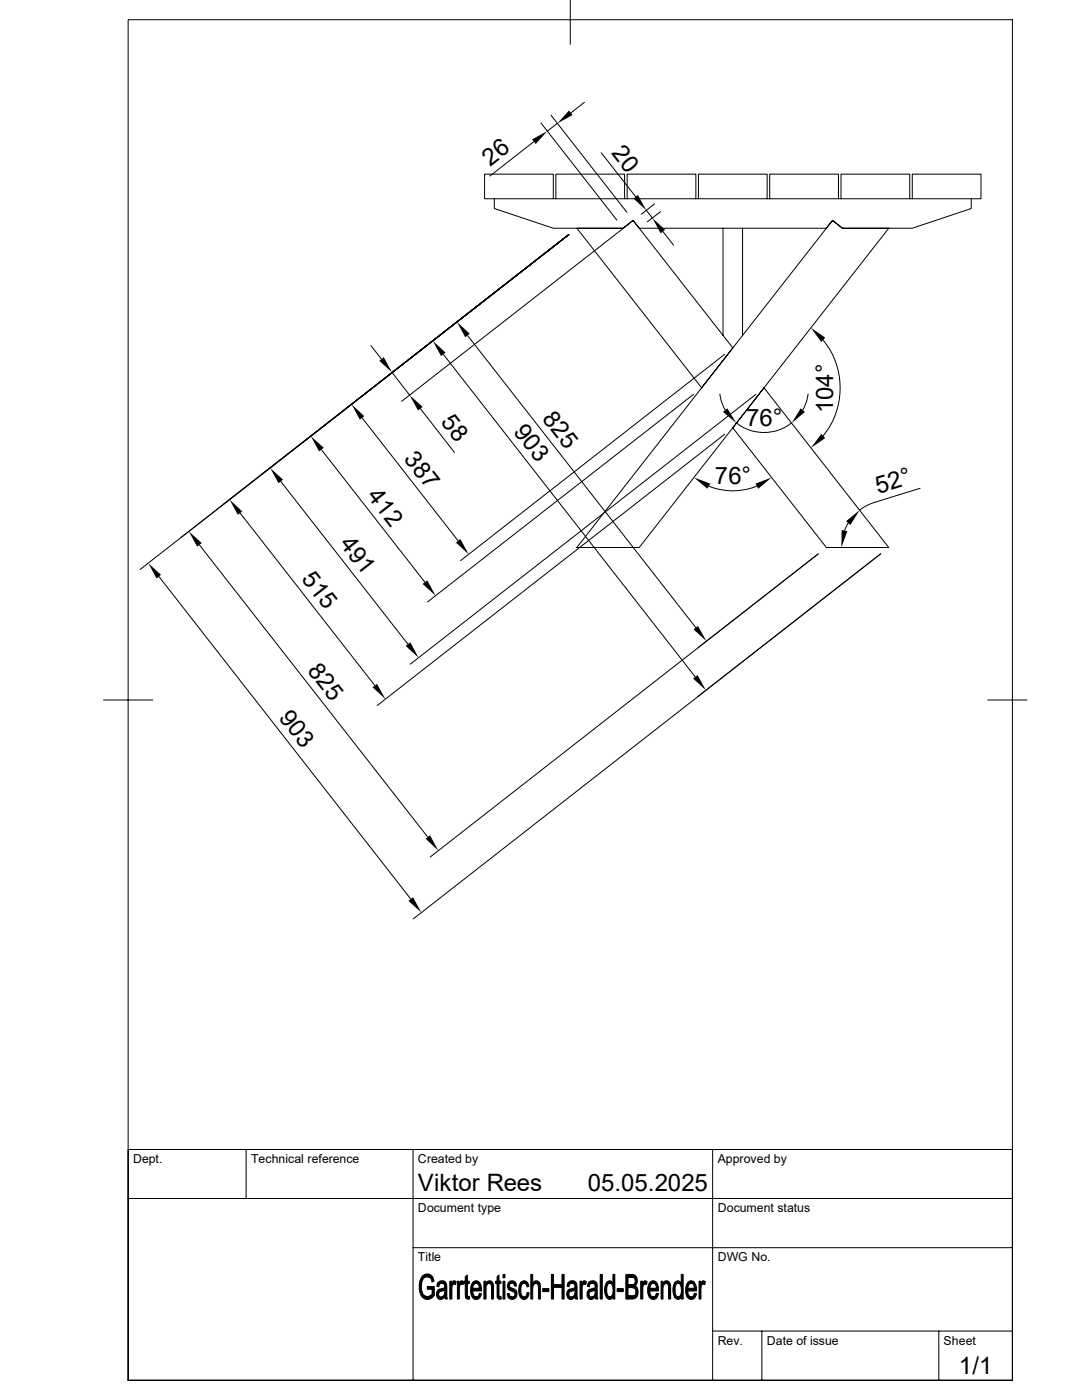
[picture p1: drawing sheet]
<svg xmlns="http://www.w3.org/2000/svg" width="216mm" height="279mm" viewBox="0 0 216 279" stroke-linecap="round" stroke-linejoin="round" font-family="sans-serif">
<g fill="none" stroke="#000" stroke-width=".2">
<path d="M25.6 3.9h176.4v271.6h-176.4zM113.8 0v8.8M96.7 34.8h13.7v4.9h-13.7zM98.6 39.7v1.9l11.8 4h13.9l2-1.6 1.3 1.6h37.3l1.2-1.6 2 1.6h13.9l11.8-4v-1.9M106.5 28.3l-8.8 6.8M107.9 24.6l15.2 19.3M109.9 23l15.2 19.4M110.4 39.7h.5M110.9 34.8h13.7v4.9h-13.7zM111.2 24.6l-2 1.6M116.6 20.4l-2.7 2.1M120 30.5l6.8 8.7"/>
<path d="M124.6 39.7h.5M125.1 34.8h13.8v4.9h-13.8zM138.9 39.7h.5M139.4 34.8h13.7v4.9h-13.7zM153.1 39.7h.5M153.6 34.8h13.7v4.9h-13.7zM167.3 39.7h.5M167.8 34.8h13.7v4.9h-13.7zM181.5 39.7h.5M182 34.8h13.7v4.9h-13.7zM115.1 45.6h9.2l2-1.6 19.9 25.4-6.2 8zM124.7 45.3l-44.6 34.8"/>
<path d="M128.9 42l1.3 1.5M130.6 40.7l-2.6 2.1M131.8 42.2l-2.6 2.1M132.3 46.2l2.1 2.7M144.3 45.6v21.3M148.2 45.6v21.3M166.1 44l2 1.6h9.2l-49.7 63.7h-12.5zM74 69l2.1 2.7M78.2 74.3l3.5 4.6M88.5 70.7l50.2 64.4M93.3 67l45.6 58.3M138.4 78.7l-53.1 41.4"/>
<path d="M143.6 78.6l.4 1.7 .7 1.6M144.6 70.7l-52.7 41.2M150.8 78.7l-68.9 53.8M152.4 77.4l24.9 31.9h-12.4l-18.7-23.9zM161.2 78.6l-.3 1.7-.8 1.6M164.3 67.9a15.2 15.2 0 0 1 0 19.1M52.3 94.6l61.2-47.8-85.6 66.9M56 96.1l25.4 32.5M64.1 89.7l20.7 26.5M72.3 83.4l19.1 24.5M83.9 81.5l6.8 8.8M141.4 97a12.8 12.8 0 0 0 9.6 0"/>
<path d="M144.6 86.7l-69.3 54.1M147 84.4a8.8 8.8 0 0 0 10.9 0M183.6 97.5l-9.1 2.7a9 9 0 0 0-3 1.6M31.7 115.1l50.3 64.3M39.8 108.8l45.5 58.2M47.9 102.4l26.9 34.4M169.2 104.4l-.7 1.5M20.7 139.7h9.8M139.2 139l36.5-28.5-93.2 72.9M139.3 129.2l24-18.7-77.4 60.5M197.1 139.7h7.8M25.6 239.2h176.4"/>
<path d="M49.1 229.4v9.8M82.4 229.4v46.1M142.2 229.4v46.1M202 229.4h-176.4v46.1M82.4 249h119.6M142.2 265.6h59.8M152 265.6v9.9M187.3 265.6v9.9"/>
</g>
<g fill="#000" stroke="#000" stroke-width=".2">
<path d="M84.3 254.7a1.27 1.27 0 0 1 2 .1h-1a1.66 1.66 0 0 0-1.2 2 1.62 1.62 0 0 0 1.2 1.9h-1.1a3.8 3.8 0 0 1 .1-4z" fill-rule="evenodd"/>
<path d="M85.3 254.8l1.1 .1 .2 .8-.4 .2a.94 .94 0 0 0-.9-1.1z" fill-rule="evenodd"/>
<path d="M85.3 256.8h1.4v1.8l-.3 .3a1.4 1.4 0 0 1-2.2-.1l1.3-.1 .7-.5v-.9h-.9z" fill-rule="evenodd"/>
<path d="M87.3 256.1h.9a.59 .59 0 0 0-.7 .7l-.3-.1z" fill-rule="evenodd"/>
<path d="M87.3 257.5h1.4a1.28 1.28 0 0 0-1.2 .8 .51 .51 0 0 0 .5 .6h.7a.88 .88 0 0 1-1.1 .3 .88 .88 0 0 1-.5-1.1z" fill-rule="evenodd"/>
<path d="M87.5 255.9a.98 .98 0 0 1 1.1-.2 .98 .98 0 0 1 .6 1.1v2l.1 .4h-.4l-.1-.4h-.5l.4-.5v-.8l-1.2-.1 .6-.2a.54 .54 0 0 0 .7-.5 .54 .54 0 0 0-.5-.6h-1z" fill-rule="evenodd"/>
<path d="M88 258.9l.8-.1-.1 .1z" fill-rule="evenodd"/>
<path d="M89.7 255.7h.4v.5h.5l-.3 .3-.1 .4v2.3h-.5z" fill-rule="evenodd"/>
<path d="M90.4 255.7h.6l-.1 .7-.8-.2z" fill-rule="evenodd"/>
<path d="M91.3 255.7h.3v.5h.5l-.2 .2-.2 .4v2.4h-.4z" fill-rule="evenodd"/>
<path d="M91.9 255.7l.3-.1 .3 .2-.1 .6-.8-.2z" fill-rule="evenodd"/>
<path d="M92.8 254.8l.5-.3v1.2h.3v.5h-.3v2.4l.2 .1h-.6l-.1-2.5h-.2v-.5h.2z" fill-rule="evenodd"/>
<path d="M92.9 258.7h.7l.1 .5h-.6z" fill-rule="evenodd"/>
<path d="M94.2 256.1h.8l-.3 .1-.2 .3-.1 .6h1.7v.2v.3h-1.8l.2 .9 .5 .3h-.8a3 3 0 0 1 0-2.7z" fill-rule="evenodd"/>
<path d="M94.4 255.9a.99 .99 0 0 1 1.1-.1 .99 .99 0 0 1 .5 1l.1 .3h-1.7h1.3l-.3-.8-.2-.2h-1z" fill-rule="evenodd"/>
<path d="M94.2 258.8h.9l.3-.1 .3-.6 .4 .1a.98 .98 0 0 1-.7 1.1 .98 .98 0 0 1-1.2-.5z" fill-rule="evenodd"/>
<path d="M96.6 255.7h.3v.5h.4l-.3 .7v2.3h-.4z" fill-rule="evenodd"/>
<path d="M97 256.1h.6l-.7 .1z" fill-rule="evenodd"/>
<path d="M97.2 255.8a.85 .85 0 0 1 1 0 .85 .85 0 0 1 .3 1v2.4h-.4v-2.3a.63 .63 0 0 0-.5-.8h-.6z" fill-rule="evenodd"/>
<path d="M99.2 254.8l.4-.3v1.2h.3v.5h-.3v2.4l.2 .1h-.6v-2.5h-.3v-.5h.3z" fill-rule="evenodd"/>
<path d="M99.2 258.7h.7l.1 .5h-.6z" fill-rule="evenodd"/>
<path d="M100.4 255.7h.4v3.5h-.4z" fill-rule="evenodd"/>
<path d="M100.4 254.3h.4v.7h-.4z" fill-rule="evenodd"/>
<path d="M101.4 256.1h.8a.49 .49 0 0 0-.6 .5 .49 .49 0 0 0 .6 .5 1.08 1.08 0 0 1 1 1.4 1.08 1.08 0 0 1-1.7 .5l-.1-.1 .8-.1a.57 .57 0 0 0 .5-.6 .57 .57 0 0 0-.6-.5 1.05 1.05 0 0 1-.7-1.6z" fill-rule="evenodd"/>
<path d="M101.2 258.2l.4-.1 .2 .6 .4 .1-.8 .1z" fill-rule="evenodd"/>
<path d="M101.6 255.8a.96 .96 0 0 1 1.5 .8l-.4 .1a.52 .52 0 0 0-.5-.6h-.8z" fill-rule="evenodd"/>
<path d="M104 255.9a.83 .83 0 0 1 1.3 .2h-.8a1.79 1.79 0 0 0-.5 2.2l.2 .4 .4 .1-.8-.1a3.1 3.1 0 0 1 .2-2.8z" fill-rule="evenodd"/>
<path d="M103.8 258.8h.9l.3-.2 .2-.7 .4 .1a1.07 1.07 0 0 1-1.4 1.2z" fill-rule="evenodd"/>
<path d="M104.6 256.1h.7l.2 .7h-.3l-.2-.5z" fill-rule="evenodd"/>
<path d="M105.9 254.3h.4v1.8h1.4h-.8l-.4 .2-.2 .7v2.2h-.4z" fill-rule="evenodd"/>
<path d="M106.6 255.7h.7l.4 .4h-1.4z" fill-rule="evenodd"/>
<path d="M106.9 256.1h.8l.1 3.1h-.4v-2.7l-.2-.3z" fill-rule="evenodd"/>
<path d="M108.3 257.2h1.2v.6h-1.2z" fill-rule="evenodd"/>
<path d="M110 254.3h.4v2.1l1.7 .5h-1.7v2.3h-.4z" fill-rule="evenodd"/>
<path d="M112.1 254.3h.5v4.9h-.5v-2.3l-1.7-.5h1.7z" fill-rule="evenodd"/>
<path d="M113.3 256.1h.9a.59 .59 0 0 0-.7 .7l-.3-.1z" fill-rule="evenodd"/>
<path d="M113.3 257.5h1.4a1.28 1.28 0 0 0-1.2 .8 .51 .51 0 0 0 .5 .6h.7a.9 .9 0 0 1-1.2 .3 .9 .9 0 0 1-.4-1.1z" fill-rule="evenodd"/>
<path d="M113.5 255.9a.98 .98 0 0 1 1.1-.2 .98 .98 0 0 1 .5 1.1v2l.2 .4h-.4l-.1-.4h-.5l.4-.5v-.8l-1.2-.1 .6-.2a.54 .54 0 0 0 .7-.5 .54 .54 0 0 0-.5-.6h-1z" fill-rule="evenodd"/>
<path d="M114 258.9l.8-.1-.1 .1z" fill-rule="evenodd"/>
<path d="M115.7 255.7h.4v.5h.5l-.3 .3-.1 .4v2.3h-.5z" fill-rule="evenodd"/>
<path d="M116.4 255.7h.6l-.1 .7-.8-.2z" fill-rule="evenodd"/>
<path d="M117.4 256.1h.7a.53 .53 0 0 0-.5 .7l-.4-.1z" fill-rule="evenodd"/>
<path d="M117.4 257.5h1.3a1.17 1.17 0 0 0-1.1 .8l.2 .5 .9 .1a.9 .9 0 0 1-1.2 .3 .9 .9 0 0 1-.4-1.2z" fill-rule="evenodd"/>
<path d="M117.5 255.9a1.01 1.01 0 0 1 1.3-.2 1.01 1.01 0 0 1 .4 1.3l.1 2.2h-.4l-.1-.4h-.5l.4-.5v-.8l-1.2-.1 .7-.2a.53 .53 0 0 0 .6-.5 .53 .53 0 0 0-.6-.6h-.8z" fill-rule="evenodd"/>
<path d="M118 258.9l.8-.1-.1 .1z" fill-rule="evenodd"/>
<path d="M119.8 254.3h.4v4.9h-.4z" fill-rule="evenodd"/>
<path d="M121.1 255.9a.71 .71 0 0 1 1.2 .2h-.6a1.34 1.34 0 0 0-.6 1.7l.1 .5a.57 .57 0 0 0 .5 .5l-.8-.1a3.3 3.3 0 0 1 .2-2.8z" fill-rule="evenodd"/>
<path d="M120.9 258.8h1.4a.73 .73 0 0 1-.6 .5 .73 .73 0 0 1-.8-.5z" fill-rule="evenodd"/>
<path d="M122.3 254.3h.4v4.9h-.4v-.4h-.4a1.99 1.99 0 0 0-.1-2.7h-.1h.6z" fill-rule="evenodd"/>
<path d="M123.1 257.2h1.3v.6h-1.3z" fill-rule="evenodd"/>
<path d="M124.9 254.3l1.6 .1 .5 .5h-1.7v1.5l1.6 .1-.2 .1 .4 .4h-1.8v1.7h1.8l-.4 .5h-1.8z" fill-rule="evenodd"/>
<path d="M125.9 254.9h1.1l.2 .5-.1 .6-.2 .5-1.6-.1h.7a.74 .74 0 0 0 .7-.8 .74 .74 0 0 0-.8-.7z" fill-rule="evenodd"/>
<path d="M126.1 257h1l.2 .8-.2 .9h-1.8h.8a.85 .85 0 0 0 .8-.9 .85 .85 0 0 0-.8-.8z" fill-rule="evenodd"/>
<path d="M127.8 255.7h.4v.5h.5l-.3 .3-.1 .4v2.3h-.5z" fill-rule="evenodd"/>
<path d="M128.4 255.8l.1-.1a.39 .39 0 0 1 .6 .1l-.1 .6-.8-.2z" fill-rule="evenodd"/>
<path d="M129.5 256.1h.8l-.4 .3-.2 .7h1.7v.5h-1.7l.1 .9 .5 .3h-.8a3.2 3.2 0 0 1 0-2.7z" fill-rule="evenodd"/>
<path d="M129.8 255.9a.95 .95 0 0 1 1-.2 .95 .95 0 0 1 .5 .9l.1 .5h-1.7h1.3l-.3-.8-.2-.2h-1z" fill-rule="evenodd"/>
<path d="M129.5 258.8h1l.3-.2 .2-.5 .4 .1a1.01 1.01 0 0 1-.6 1 1.01 1.01 0 0 1-1.1-.2z" fill-rule="evenodd"/>
<path d="M131.9 255.7h.3v.5h.5l-.3 .3-.1 .5v2.2h-.4z" fill-rule="evenodd"/>
<path d="M132.3 256.1h.6l-.7 .1z" fill-rule="evenodd"/>
<path d="M132.6 255.7a.9 .9 0 0 1 1 .2 .9 .9 0 0 1 .2 .9v2.4h-.4v-2.5l-.2-.5-.9-.1z" fill-rule="evenodd"/>
<path d="M134.7 255.9a.7 .7 0 0 1 .7-.3 .7 .7 0 0 1 .5 .5h-.6a1.34 1.34 0 0 0-.6 1.7l.1 .5a.57 .57 0 0 0 .5 .5l-.8-.1a3.3 3.3 0 0 1 .2-2.8z" fill-rule="evenodd"/>
<path d="M134.6 258.8h1.3a.7 .7 0 0 1-.6 .5 .7 .7 0 0 1-.7-.5z" fill-rule="evenodd"/>
<path d="M135.9 254.3h.4v4.9h-.4v-.4h-.4a1.99 1.99 0 0 0-.1-2.7h-.1h.6z" fill-rule="evenodd"/>
<path d="M137.1 256.1h.8l-.4 .3-.3 .7h1.8v.5h-1.8l.2 .9 .5 .3h-.8a3.2 3.2 0 0 1 0-2.7z" fill-rule="evenodd"/>
<path d="M137.3 255.9a.95 .95 0 0 1 1.1-.2 .95 .95 0 0 1 .5 .9l.1 .5h-1.8h1.4l-.3-.8-.3-.2h-.9z" fill-rule="evenodd"/>
<path d="M137.1 258.8h.9l.4-.2 .2-.5 .4 .1a1.01 1.01 0 0 1-.6 1 1.01 1.01 0 0 1-1.1-.2z" fill-rule="evenodd"/>
<path d="M139.5 255.7h.3v.5h.5l-.3 .3-.1 .5v2.2h-.4z" fill-rule="evenodd"/>
<path d="M140 255.8l.1-.1a.43 .43 0 0 1 .7 .1l-.2 .6-.8-.2z" fill-rule="evenodd"/>
</g>
<g fill="#000">
<path d="M106.2 27.8l3-1.6-2.3 2.5zM113.5 22.1l.8 .8-3.1 1.7zM126.4 39.6l.9-.7 1.6 3.1zM130.2 43.5l2.5 2.3-.9 .8zM75.7 72l.9-.7 1.6 3zM86.4 68l2.5 2.4-.9 .7zM91.2 64.3l2.5 2.3-.9 .7zM161.8 65.4l2.9 2-.8 .8zM53.9 93.4l2.6 2.3-.9 .7zM62 87l2.6 2.4-.9 .7zM70.1 80.7l2.6 2.4-.9 .6zM81.7 78.9l2.6 2.3-.9 .7z"/>
<path d="M138.5 95.3l3.2 1.2-.6 1zM144.3 82.2l.8-.7 1.8 3zM150.7 96.5l3.3-1.2-2.7 2.2zM159.8 81.5l.8 .7-2.7 2.3zM163.9 86.6l.8 .8-2.9 2zM29.6 112.4l2.5 2.3-.9 .7zM37.7 106l2.6 2.4-1 .7zM45.8 99.7l2.5 2.4-.8 .6zM84.3 116.5l1-.7 1.6 3.1zM91 108.3l.9-.7 1.6 3zM168.8 104l2.7-2.2-1.8 3zM167.9 105.8l1.2 .2-1.2 3.3z"/>
<path d="M74.3 137.2l.9-.7 1.7 3zM80.9 128.9l1-.7 1.6 3.1zM138.3 135.4l.9-.7 1.6 3.1zM138.4 125.6l.9-.7 1.7 3.1zM81.5 179.8l.9-.7 1.7 3zM84.9 167.4l.9-.7 1.7 3.1z"/>
</g>
<g font-size="4.8">
<text x="97.8" y="33.3" transform="rotate(-38 97.8 33.3)">26</text>
<text x="121.9" y="30.6" transform="rotate(52 121.9 30.6)">20</text>
<text x="108.1" y="83.6" transform="rotate(52 108.1 83.6)">825</text>
<text x="166.2" y="82.5" transform="rotate(-90 166.2 82.5)">104°</text>
<text x="87.8" y="84.3" transform="rotate(52 87.8 84.3)">58</text>
<text x="102.4" y="86.2" transform="rotate(52 102.4 86.2)">903</text>
<text x="148.9" y="84.9">76°</text>
<text x="80.5" y="91.7" transform="rotate(52 80.5 91.7)">387</text>
<text x="73.2" y="99.1" transform="rotate(52 73.2 99.1)">412</text>
<text x="142.7" y="96.6">76°</text>
<text x="175.3" y="98.5" transform="rotate(-17 175.3 98.5)">52°</text>
<text x="67.6" y="108.6" transform="rotate(52 67.6 108.6)">491</text>
<text x="60" y="115.6" transform="rotate(52 60 115.6)">515</text>
<text x="61.3" y="133.9" transform="rotate(52 61.3 133.9)">825</text>
<text x="55.5" y="143.2" transform="rotate(52 55.5 143.2)">903</text>
<text x="83.4" y="237.7">Viktor Rees</text>
<text x="117.3" y="237.7">05.05.2025</text>
<text x="191.3" y="274.2">1/1</text>
</g>
<g font-size="2.5">
<text x="26.5" y="232.1">Dept.</text>
<text x="50.1" y="232.1">Technical reference</text>
<text x="83.4" y="232.1">Created by</text>
<text x="143.2" y="232.1">Approved by</text>
<text x="83.4" y="241.9">Document type</text>
<text x="143.2" y="241.9">Document status</text>
<text x="83.4" y="251.8">Title</text>
<text x="143.2" y="251.8">DWG No.</text>
<text x="143.2" y="268.4">Rev.</text>
<text x="153" y="268.4">Date of issue</text>
<text x="188.3" y="268.4">Sheet</text>
</g>
</svg>
